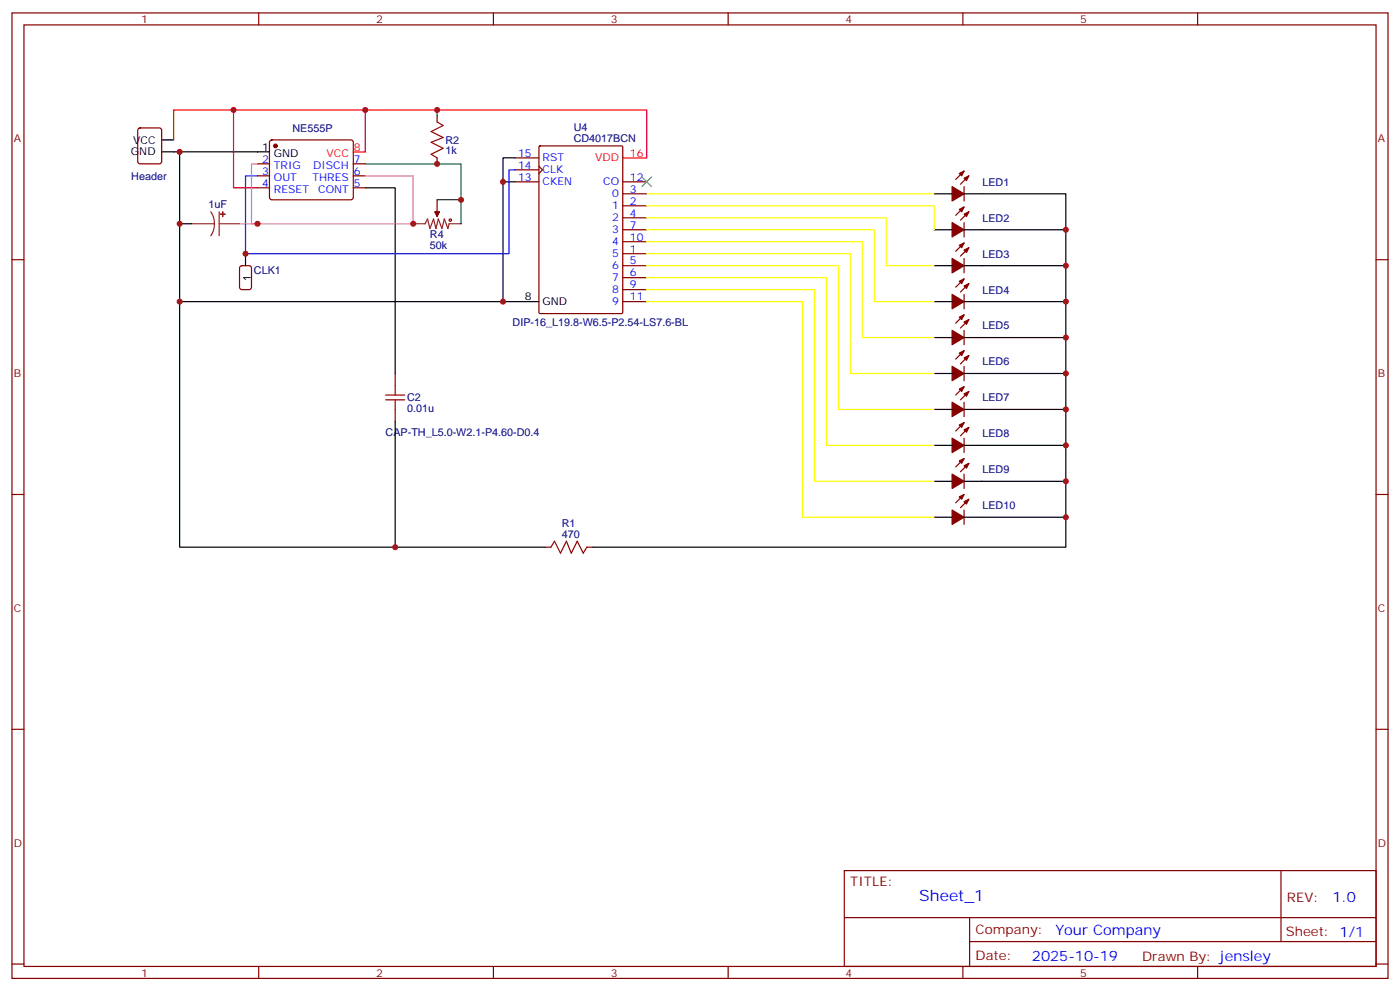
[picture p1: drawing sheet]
<svg xmlns="http://www.w3.org/2000/svg" width="412mm" height="292mm" viewBox="0 0 412 292" stroke-linecap="round" stroke-linejoin="round" font-family="sans-serif">
<g fill="none" stroke="#870000" stroke-width=".35">
<path d="M3.5 3.8h405.4v284.3h-405.4zM7.1 7.3h398.2v277.3h-398.2zM76.2 3.8v3.5M145.3 3.8v3.5M214.5 3.8v3.5M283.6 3.8v3.5M352.8 3.8v3.5M40.8 37.9l.5-.2h5.6l.7 .4v9.5l-.4 .6-5.9 .1-.7-.5v-9.4zM128.8 34.1v1.8M75.8 48.3h3.6M75.8 51.8h3.6M75.8 55.3h3.6"/>
<path d="M79.6 41.4l.5-.2h23.3l.5 .2 .2 .5-.1 16.5-.6 .4h-23.6l-.4-.7v-16.2zM104.1 48.3h3.5M104.1 51.8h3.5M104.1 55.3h3.5M128.8 46.5v1.8M128.8 58.8v3.6M151.7 53.6h7M151.7 46.5h7M151.7 50h7M158.7 49l1.1 1-1.1 1.1M158.8 43.1l.3-.1h24l.3 .1v48.9l-.1 .3-24.2 .1-.3-.2zM183.4 57.1h7.1"/>
<path d="M183.4 53.6h7.1M284 55v4.2M284 50.4l-2.5 2.4M285.4 51.8l-2.5 2.5M3.5 76.5h3.6M183.4 74.7h7.1M183.4 60.6h7.1M183.4 64.1h7.1M183.4 78.2h7.1M183.4 67.7h7.1M183.4 71.2h7.1M284 65.5v4.3"/>
<path d="M284 76.1v4.3M284 71.5l-2.5 2.5M284 61l-2.5 2.4M285.4 73l-2.5 2.4M285.4 62.4l-2.5 2.4M405.3 76.5h3.6M183.4 81.8h7.1M183.4 85.3h7.1M183.4 88.8h7.1M284 86.7v4.2M284 97.3v4.2M284 92.7l-2.5 2.5"/>
<path d="M284 82.1l-2.5 2.5M285.4 94.1l-2.5 2.5M285.4 83.5l-2.5 2.5M116.4 110v3.5M284 107.9v4.2M284 118.5v4.2M284 113.9l-2.5 2.4M284 103.3l-2.5 2.5M285.4 115.3l-2.5 2.5M285.4 104.7l-2.5 2.5M116.4 120.6v3.5M284 129v4.3"/>
<path d="M284 139.6v4.3M284 135l-2.5 2.5M284 124.5l-2.5 2.4M285.4 136.5l-2.5 2.4M285.4 125.9l-2.5 2.4M3.5 145.6h3.6M284 150.2v4.2M284 145.6l-2.5 2.5M285.4 147l-2.5 2.5M405.3 145.6h3.6M160.5 161.1h1.8M172.9 161.1h1.7"/>
<path d="M3.5 214.8h3.6M405.3 214.8h3.6M248.7 256.4h156.6v28.2h-156.6zM377.3 256.4v20.9M248.7 270.2h156.5M285.6 277.3h119.6M285.6 270.2v14.2M3.5 283.9h3.6M76.2 284.6v3.5M145.3 284.6v3.5M214.5 284.6v3.5M283.6 284.6v3.5"/>
<path d="M352.8 284.6v3.5M405.3 283.9h3.6"/>
</g>
<g fill="#870000" stroke="#870000" stroke-width=".35">
<path d="M282.6 146.3l1.4-.7-.7 1.4z"/>
<path d="M284 147.7l1.4-.7-.7 1.4z"/>
<path d="M280.5 150.2l3.5 2.1-3.5 2.1z"/>
<path d="M282.6 135.7l1.4-.7-.7 1.5z"/>
<path d="M284 137.2l1.4-.7-.7 1.4z"/>
<path d="M280.5 139.6l3.5 2.1-3.5 2.2z"/>
<path d="M282.6 125.2l1.4-.7-.7 1.4z"/>
<path d="M284 126.6l1.4-.7-.7 1.4z"/>
<path d="M280.5 129l3.5 2.2-3.5 2.1z"/>
<path d="M282.6 114.6l1.4-.7-.7 1.4z"/>
<path d="M284 116l1.4-.7-.7 1.4z"/>
<path d="M280.5 118.5l3.5 2.1-3.5 2.1z"/>
<path d="M282.6 104l1.4-.7-.7 1.4z"/>
<path d="M284 105.4l1.4-.7-.7 1.4z"/>
<path d="M280.5 107.9l3.5 2.1-3.5 2.1z"/>
<path d="M282.6 93.4l1.4-.7-.7 1.4z"/>
<path d="M284 94.8l1.4-.7-.7 1.4z"/>
<path d="M280.5 97.3l3.5 2.1-3.5 2.1z"/>
<path d="M282.6 82.8l1.4-.7-.7 1.4z"/>
<path d="M284 84.2l1.4-.7-.7 1.4z"/>
<path d="M280.5 86.7l3.5 2.1-3.5 2.1z"/>
<path d="M282.6 72.2l1.4-.7-.7 1.5z"/>
<path d="M284 73.7l1.4-.7-.7 1.4z"/>
<path d="M280.5 76.1l3.5 2.1-3.5 2.2z"/>
<path d="M282.6 61.7l1.4-.7-.7 1.4z"/>
<path d="M284 63.1l1.4-.7-.7 1.4z"/>
<path d="M280.5 65.5l3.5 2.2-3.5 2.1z"/>
<path d="M282.6 51.1l1.4-.7-.7 1.4z"/>
<path d="M284 52.5l1.4-.7-.7 1.4z"/>
<path d="M280.5 55l3.5 2.1-3.5 2.1z"/>
<path d="M128.1 62.4h1.4l-.7 1.4z"/>
<circle cx="81.1" cy="43" r=".53"/>
</g>
<g fill="none" stroke="#000" stroke-width=".35">
<path d="M47.6 44.7h31.8M47.6 41.2h3.6M52.9 44.7v44.1h105.8M107.6 55.3h8.8v54.7M151.7 53.6h-3.5v35.2M151.7 46.5h-3.5v7.1M275.2 57.1h5.3M284 57.1h30v104h-139.4M52.9 65.9h3.5M72.3 74.7v3.5M275.2 78.2h5.3M275.2 67.7h5.3"/>
<path d="M284 78.2h30M284 67.7h30M52.9 88.8v72.3h107.6M275.2 99.4h5.3M275.2 88.8h5.3M284 99.4h30M284 88.8h30M275.2 110h5.3M284 110h30M116.4 124.1v37M275.2 131.2h5.3M275.2 120.6h5.3"/>
<path d="M284 131.2h30M284 120.6h30M275.2 152.3h5.3M275.2 141.7h5.3M284 152.3h30M284 141.7h30"/>
</g>
<path d="M68.8 32.4v22.9h7M107.6 32.4h82.9v14.1h-7.1M51.2 41.2v-8.8h56.4v12.3h-3.5" fill="none" stroke="#f00" stroke-width=".35"/>
<path d="M56.4 65.9h6.7M62.1 62.4l.8 1.6 .2 1.9M63.1 65.9l-.2 1.9-.8 1.6M64.6 65.9h6M64.6 62.4v7M121.7 65.9h3.5l.7-1.4 .7 2.8 1.1-2.8 .7 2.8 .7-2.8 1.1 2.8 .7-2.8 1 2.8 .4-1.4h3.5M128.8 62.4v1.4" fill="none" stroke="#8c2424" stroke-width=".35"/>
<g fill="#8c2424" stroke="#8c2424" stroke-width=".35">
<path d="M65.6 62.4v1.4z"/>
<path d="M64.9 63.1h1.4z"/>
</g>
<g fill="none" stroke="#a10000" stroke-width=".35">
<path d="M128.8 35.9l1.7 1.1-3.5 1.7 3.5 1.8-3.5 1.4 3.5 1.8-3.5 1.7 1.8 1.1M113.6 117.8h5.6M113.6 116.3h5.6M116.4 113.5v2.8M116.4 117.8v2.8M162.3 161.1l1-1.7 1.8 3.5 1.8-3.5 1.4 3.5 1.7-3.5 1.8 3.5 1.1-1.8"/>
<circle cx="132.6" cy="64.8" r=".35"/>
</g>
<path d="M70.8 78.5l.5-.3h2.1l.6 .5 .1 5.9-.5 .6-2.3 .1-.7-.5v-5.8z" fill="none" stroke="#900" stroke-width=".35"/>
<path d="M189.1 52.1l2.8 2.9M191.9 52.1l-2.8 2.9" fill="none" stroke="#3c3" stroke-width=".35"/>
<path d="M151.7 50h-1.8v24.7h-77.6v-22.9h3.5" fill="none" stroke="#00f" stroke-width=".35"/>
<path d="M128.8 32.4v1.7M107.6 48.3h28.2v17.6M128.8 58.8h7" fill="none" stroke="#008700" stroke-width=".35"/>
<path d="M75.8 48.3h-1.7v17.6h47.6v-14.1h-14.1M70.6 65.9h5.2" fill="none" stroke="#f0f" stroke-width=".35"/>
<path d="M190.5 57.1h84.7M190.5 60.6h84.7v7.1M190.5 64.1h70.6v14.1h14.1M190.5 67.7h67v21.1h17.7M190.5 71.2h63.5v28.2h21.2M190.5 74.7h60v35.3h24.7M190.5 78.2h56.4v42.4h28.3M190.5 81.8h52.9v49.4h31.8M190.5 85.3h49.4v56.4h35.3M190.5 88.8h45.9v63.5h38.8" fill="none" stroke="#ff0" stroke-width=".35"/>
<g fill="#c00">
<circle cx="52.9" cy="44.7" r=".88"/>
<circle cx="52.9" cy="88.8" r=".88"/>
<circle cx="148.2" cy="88.8" r=".88"/>
<circle cx="148.2" cy="53.6" r=".88"/>
<circle cx="72.3" cy="74.7" r=".88"/>
<circle cx="107.6" cy="32.4" r=".88"/>
<circle cx="68.8" cy="32.4" r=".88"/>
<circle cx="128.8" cy="32.4" r=".88"/>
<circle cx="121.7" cy="65.9" r=".88"/>
<circle cx="128.8" cy="48.3" r=".88"/>
<circle cx="135.8" cy="58.8" r=".88"/>
<circle cx="75.8" cy="65.9" r=".88"/>
<circle cx="52.9" cy="65.9" r=".88"/>
<circle cx="314" cy="67.7" r=".88"/>
<circle cx="314" cy="78.2" r=".88"/>
<circle cx="314" cy="88.8" r=".88"/>
<circle cx="314" cy="99.4" r=".88"/>
<circle cx="314" cy="110" r=".88"/>
<circle cx="314" cy="120.6" r=".88"/>
<circle cx="314" cy="131.2" r=".88"/>
<circle cx="314" cy="141.7" r=".88"/>
<circle cx="314" cy="152.3" r=".88"/>
<circle cx="116.4" cy="161.1" r=".88"/>
</g>
<text font-size="4.6" fill="#00f" x="270.8" y="265.4">Sheet_1</text>
<g font-size="4.2" fill="#00f">
<text x="392.5" y="265.7">1.0</text>
<text x="310.9" y="275.2">Your Company</text>
<text x="304" y="283">2025-10-19</text>
</g>
<g font-size="3.9" fill="#800">
<text x="250.5" y="261">TITLE:</text>
<text x="379.1" y="265.7">REV:</text>
<text x="287.4" y="275.2">Company:</text>
<text x="378.7" y="275.8">Sheet: 1/1</text>
<text x="287.4" y="282.9">Date:</text>
<text x="336.4" y="282.9">Drawn By: jensley</text>
</g>
<g font-size="3.2" fill="#800">
<text x="41.6" y="6.8">1</text>
<text x="110.8" y="6.8">2</text>
<text x="179.9" y="6.8">3</text>
<text x="249.1" y="6.8">4</text>
<text x="318.2" y="6.8">5</text>
<text x="4.1" y="41.9">A</text>
<text x="405.9" y="41.9">A</text>
<text x="4.1" y="111.1">B</text>
<text x="405.9" y="111.1">B</text>
<text x="4.1" y="180.2">C</text>
<text x="405.9" y="180.2">C</text>
<text x="4.1" y="249.3">D</text>
<text x="405.9" y="249.3">D</text>
<text x="41.6" y="287.6">1</text>
<text x="110.8" y="287.6">2</text>
<text x="179.9" y="287.6">3</text>
<text x="249.1" y="287.6">4</text>
<text x="318.2" y="287.6">5</text>
</g>
<g font-size="3.2" fill="#000080">
<text x="86.1" y="38.8">NE555P</text>
<text x="169" y="41.8">CD4017BCN</text>
<text x="169" y="38.6">U4</text>
<text x="131.2" y="45.5">1k</text>
<text x="131.2" y="42.3">R2</text>
<text x="38.7" y="53.1">Header</text>
<text x="289.4" y="54.7">LED1</text>
<text x="61.4" y="61.3">1uF</text>
<text x="289.4" y="65.3">LED2</text>
<text x="126.7" y="70.1">R4</text>
<text x="126.7" y="73.3">50k</text>
<text x="289.4" y="75.9">LED3</text>
<text x="74.8" y="80.8">CLK1</text>
<text x="289.4" y="86.4">LED4</text>
<text x="151" y="95.9">DIP-16_L19.8-W6.5-P2.54-LS7.6-BL</text>
<text x="289.4" y="97">LED5</text>
<text x="289.4" y="107.6">LED6</text>
<text x="119.9" y="118.2">C2</text>
<text x="289.4" y="118.2">LED7</text>
<text x="119.9" y="121.4">0.01u</text>
<text x="113.6" y="128.5">CAP-TH_L5.0-W2.1-P4.60-D0.4</text>
<text x="289.4" y="128.8">LED8</text>
<text x="289.4" y="139.4">LED9</text>
<text x="289.4" y="149.9">LED10</text>
<text x="165.5" y="155.2">R1</text>
<text x="165.5" y="158.3">470</text>
</g>
<g font-size="3.2">
<text x="38.6" y="45.8">GND</text>
<text x="39.3" y="42.3">VCC</text>
<text x="77.2" y="44.4">1</text>
<text x="80.7" y="46.1">GND</text>
<text x="73.9" y="82.8" transform="rotate(-90 73.9 82.8)">1</text>
<text x="154.6" y="88.5">8</text>
<text x="159.8" y="89.9">GND</text>
</g>
<g font-size="3.2" fill="#00f">
<text x="77.2" y="47.9">2</text>
<text x="104.2" y="47.9">7</text>
<text x="152.6" y="46.1">15</text>
<text x="159.8" y="47.6">RST</text>
<text x="77.2" y="51.4">3</text>
<text x="80.7" y="49.7">TRIG</text>
<text x="80.7" y="53.2">OUT</text>
<text x="92" y="53.2">THRES</text>
<text x="92.2" y="49.7">DISCH</text>
<text x="104.2" y="51.4">6</text>
<text x="152.6" y="49.7">14</text>
<text x="152.6" y="53.2">13</text>
<text x="159.8" y="51.1">CLK</text>
<text x="185.6" y="53.2">12</text>
<text x="77.2" y="55">4</text>
<text x="80.7" y="56.7">RESET</text>
<text x="93.7" y="56.7">CONT</text>
<text x="104.2" y="55">5</text>
<text x="159.8" y="54.6">CKEN</text>
<text x="177.7" y="54.6">CO</text>
<text x="180.4" y="58.1">0</text>
<text x="185.6" y="56.7">3</text>
<text x="180.4" y="61.7">1</text>
<text x="180.4" y="65.2">2</text>
<text x="185.6" y="60.3">2</text>
<text x="185.6" y="63.8">4</text>
<text x="180.4" y="68.7">3</text>
<text x="185.6" y="67.3">7</text>
<text x="185.6" y="70.8">10</text>
<text x="180.4" y="75.8">5</text>
<text x="180.4" y="72.2">4</text>
<text x="185.6" y="74.4">1</text>
<text x="185.6" y="77.9">5</text>
<text x="180.4" y="79.3">6</text>
<text x="180.4" y="82.8">7</text>
<text x="185.6" y="81.4">6</text>
<text x="180.4" y="86.4">8</text>
<text x="180.4" y="89.9">9</text>
<text x="185.6" y="84.9">9</text>
<text x="185.6" y="88.5">11</text>
</g>
<g font-size="3.2" fill="#f00">
<text x="96.2" y="46.1">VCC</text>
<text x="104.2" y="44.4">8</text>
<text x="175.3" y="47.6">VDD</text>
<text x="185.6" y="46.1">16</text>
</g>
</svg>
